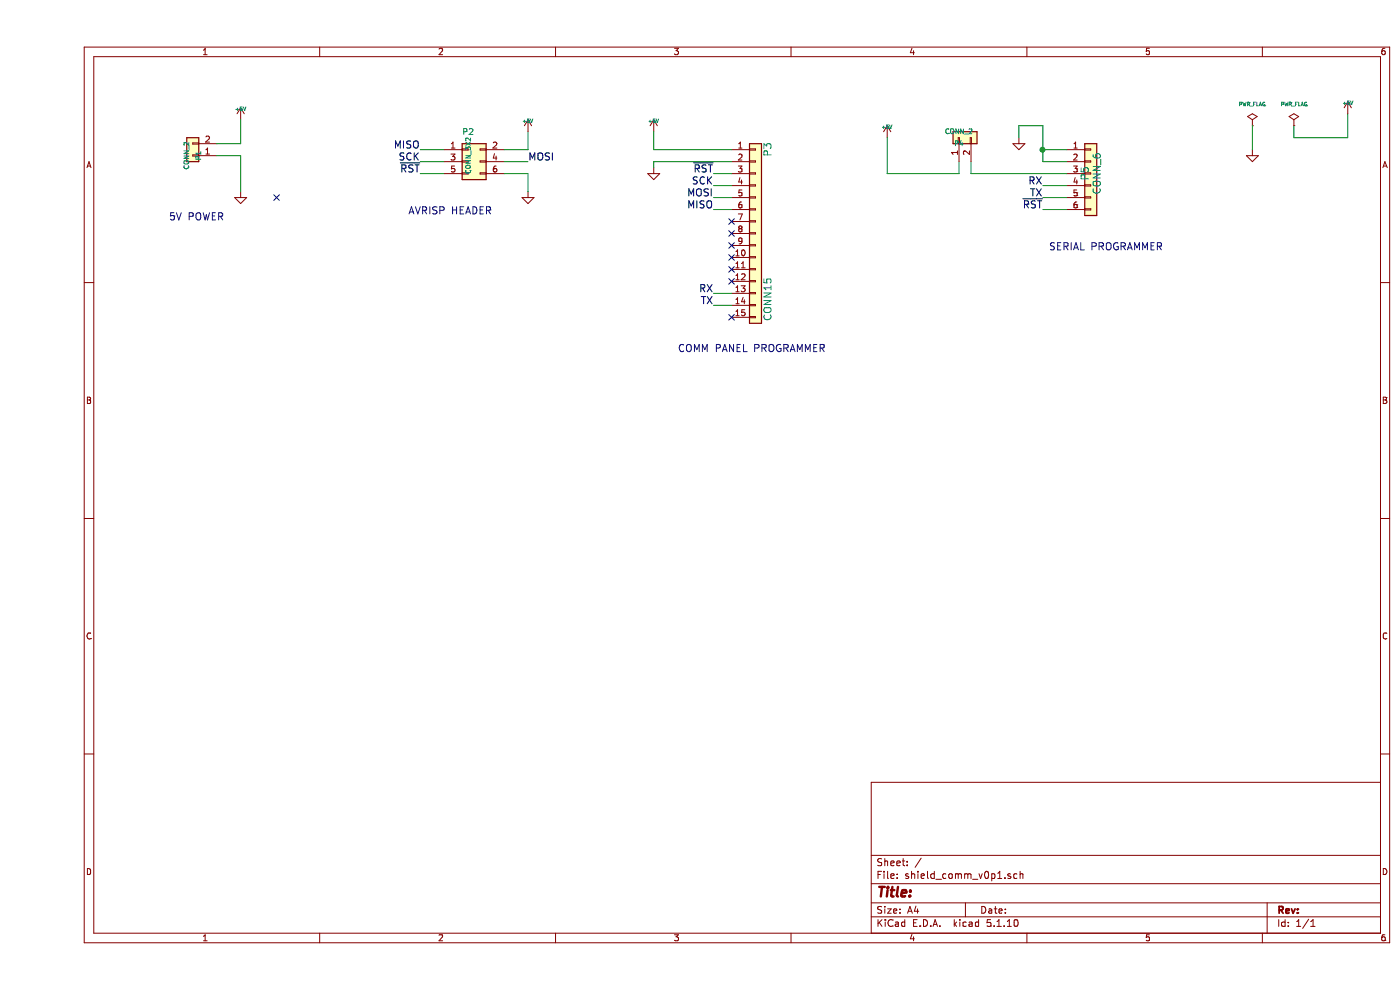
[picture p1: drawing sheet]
EESchema Schematic File Version 4
EELAYER 30 0
EELAYER END
$Descr A4 11693 8268
encoding utf-8
Sheet 1 1
Title ""
Date ""
Rev ""
Comp ""
Comment1 ""
Comment2 ""
Comment3 ""
Comment4 ""
$EndDescr
$Comp
L Connector_Generic:Conn_01x15 P3
U 1 1
P 6000 1950
F 0 "P3" V 6100 2650 60  0000 C CNN
F 1 "CONN15" V 6100 1400 60  0000 C CNN
F 2 "" H 6000 1950 60  0000 C CNN
F 3 "" H 6000 1950 60  0000 C CNN
	1    6000 1950
	1    0    0    -1  
$EndComp
$Comp
L Connector_Generic:Conn_01x02 P1
U 1 1
P 1300 1300
F 0 "P1" V 1250 1300 40  0000 C CNN
F 1 "CONN_2" V 1350 1300 40  0000 C CNN
F 2 "" H 1300 1300 60  0000 C CNN
F 3 "" H 1300 1300 60  0000 C CNN
	1    1300 1300
	-1   0    0    1   
$EndComp
Wire Wire Line
	1500 1300 1700 1300
Wire Wire Line
	1700 1300 1700 1600
Wire Wire Line
	1500 1200 1700 1200
Wire Wire Line
	1700 1200 1700 1000
$Comp
L power:GND #PWR01
U 1 1
P 1700 1600
F 0 "#PWR01" H 1700 1600 30  0001 C CNN
F 1 "GND" H 1700 1530 30  0001 C CNN
F 2 "" H 1700 1600 60  0000 C CNN
F 3 "" H 1700 1600 60  0000 C CNN
	1    1700 1600
	1    0    0    -1  
$EndComp
$Comp
L power:+5V #PWR02
U 1 1
P 1700 1000
F 0 "#PWR02" H 1700 1090 20  0001 C CNN
F 1 "+5V" H 1700 1090 30  0000 C CNN
F 2 "" H 1700 1000 60  0000 C CNN
F 3 "" H 1700 1000 60  0000 C CNN
	1    1700 1000
	1    0    0    -1  
$EndComp
$Comp
L power:+5V #PWR03
U 1 1
P 5150 1100
F 0 "#PWR03" H 5150 1190 20  0001 C CNN
F 1 "+5V" H 5150 1190 30  0000 C CNN
F 2 "" H 5150 1100 60  0000 C CNN
F 3 "" H 5150 1100 60  0000 C CNN
	1    5150 1100
	1    0    0    -1  
$EndComp
Wire Wire Line
	5800 1450 5650 1450
Wire Wire Line
	5800 1550 5650 1550
Text Label 5650 1550 2    60   ~ 0
SCK
Wire Wire Line
	5800 1650 5650 1650
Text Label 5650 1650 2    60   ~ 0
MOSI
Text Label 5650 1750 2    60   ~ 0
MISO
$Comp
L power:GND #PWR04
U 1 1
P 5150 1400
F 0 "#PWR04" H 5150 1400 30  0001 C CNN
F 1 "GND" H 5150 1330 30  0001 C CNN
F 2 "" H 5150 1400 60  0000 C CNN
F 3 "" H 5150 1400 60  0000 C CNN
	1    5150 1400
	1    0    0    -1  
$EndComp
Wire Wire Line
	5800 1350 5150 1350
Wire Wire Line
	5150 1350 5150 1400
Wire Wire Line
	5800 1250 5150 1250
Wire Wire Line
	5150 1250 5150 1100
$Comp
L Connector_Generic:Conn_02x03_Odd_Even P2
U 1 1
P 3600 1350
F 0 "P2" H 3600 1600 50  0000 C CNN
F 1 "CONN_3X2" V 3600 1400 40  0000 C CNN
F 2 "" H 3600 1350 60  0000 C CNN
F 3 "" H 3600 1350 60  0000 C CNN
	1    3600 1350
	1    0    0    -1  
$EndComp
Wire Wire Line
	3400 1250 3200 1250
Wire Wire Line
	3400 1350 3200 1350
Wire Wire Line
	3400 1450 3200 1450
Wire Wire Line
	3900 1250 4100 1250
Wire Wire Line
	3900 1350 4100 1350
Wire Wire Line
	3900 1450 4100 1450
Text Label 3200 1250 2    60   ~ 0
MISO
Text Label 3200 1350 2    60   ~ 0
SCK
Text Label 3200 1450 2    60   ~ 0
~RST
Text Label 4100 1350 0    60   ~ 0
MOSI
Wire Wire Line
	4100 1450 4100 1600
Wire Wire Line
	4100 1250 4100 1100
$Comp
L power:+5V #PWR05
U 1 1
P 4100 1100
F 0 "#PWR05" H 4100 1190 20  0001 C CNN
F 1 "+5V" H 4100 1190 30  0000 C CNN
F 2 "" H 4100 1100 60  0000 C CNN
F 3 "" H 4100 1100 60  0000 C CNN
	1    4100 1100
	1    0    0    -1  
$EndComp
$Comp
L power:GND #PWR06
U 1 1
P 4100 1600
F 0 "#PWR06" H 4100 1600 30  0001 C CNN
F 1 "GND" H 4100 1530 30  0001 C CNN
F 2 "" H 4100 1600 60  0000 C CNN
F 3 "" H 4100 1600 60  0000 C CNN
	1    4100 1600
	1    0    0    -1  
$EndComp
Text Notes 3100 1800 0    60   ~ 0
AVRISP HEADER
Text Notes 1100 1850 0    60   ~ 0
5V POWER 
Text Notes 5350 2950 0    60   ~ 0
COMM PANEL PROGRAMMER
NoConn ~ 5800 1850
NoConn ~ 5800 1950
NoConn ~ 5800 2050
NoConn ~ 5800 2150
NoConn ~ 5800 2250
NoConn ~ 5800 2350
NoConn ~ 5800 2650
NoConn ~ 2000 1650
Text Label 5650 1450 2    60   ~ 0
~RST
$Comp
L power:PWR_FLAG #FLG07
U 1 1
P 10500 1050
F 0 "#FLG07" H 10500 1145 30  0001 C CNN
F 1 "PWR_FLAG" H 10500 1230 30  0000 C CNN
F 2 "" H 10500 1050 60  0000 C CNN
F 3 "" H 10500 1050 60  0000 C CNN
	1    10500 1050
	1    0    0    -1  
$EndComp
$Comp
L power:+5V #PWR08
U 1 1
P 10950 950
F 0 "#PWR08" H 10950 1040 20  0001 C CNN
F 1 "+5V" H 10950 1040 30  0000 C CNN
F 2 "" H 10950 950 60  0000 C CNN
F 3 "" H 10950 950 60  0000 C CNN
	1    10950 950 
	1    0    0    -1  
$EndComp
Wire Wire Line
	10500 1050 10500 1150
Wire Wire Line
	10500 1150 10950 1150
Wire Wire Line
	10950 1150 10950 950 
$Comp
L power:GND #PWR09
U 1 1
P 10150 1250
F 0 "#PWR09" H 10150 1250 30  0001 C CNN
F 1 "GND" H 10150 1180 30  0001 C CNN
F 2 "" H 10150 1250 60  0000 C CNN
F 3 "" H 10150 1250 60  0000 C CNN
	1    10150 1250
	1    0    0    -1  
$EndComp
$Comp
L power:PWR_FLAG #FLG010
U 1 1
P 10150 1050
F 0 "#FLG010" H 10150 1145 30  0001 C CNN
F 1 "PWR_FLAG" H 10150 1230 30  0000 C CNN
F 2 "" H 10150 1050 60  0000 C CNN
F 3 "" H 10150 1050 60  0000 C CNN
	1    10150 1050
	1    0    0    -1  
$EndComp
Wire Wire Line
	10150 1050 10150 1250
$Comp
L Connector_Generic:Conn_01x06 P5
U 1 1
P 8800 1450
F 0 "P5" V 8750 1450 60  0000 C CNN
F 1 "CONN_6" V 8850 1450 60  0000 C CNN
F 2 "" H 8800 1450 60  0000 C CNN
F 3 "" H 8800 1450 60  0000 C CNN
	1    8800 1450
	1    0    0    -1  
$EndComp
Text Notes 8450 2100 0    60   ~ 0
SERIAL PROGRAMMER
Wire Wire Line
	8400 1350 8600 1350
Wire Wire Line
	8400 1250 8600 1250
Connection ~ 8400 1250
Wire Wire Line
	8400 1050 8400 1250
Wire Wire Line
	8400 1050 8200 1050
Wire Wire Line
	8200 1050 8200 1150
$Comp
L power:GND #PWR?
U 1 1
P 8200 1150
F 0 "#PWR?" H 8200 1150 30  0001 C CNN
F 1 "GND" H 8200 1080 30  0001 C CNN
F 2 "" H 8200 1150 60  0000 C CNN
F 3 "" H 8200 1150 60  0000 C CNN
	1    8200 1150
	1    0    0    -1  
$EndComp
$Comp
L Connector_Generic:Conn_01x02 P4
U 1 1
P 7700 1150
F 0 "P4" V 7650 1150 40  0000 C CNN
F 1 "CONN_2" V 7750 1150 40  0000 C CNN
F 2 "" H 7700 1150 60  0000 C CNN
F 3 "" H 7700 1150 60  0000 C CNN
	1    7700 1150
	0    -1   -1   0   
$EndComp
Wire Wire Line
	8600 1450 7800 1450
Wire Wire Line
	7800 1450 7800 1350
Wire Wire Line
	7700 1350 7700 1450
Wire Wire Line
	7700 1450 7100 1450
Wire Wire Line
	7100 1450 7100 1150
$Comp
L power:+5V #PWR?
U 1 1
P 7100 1150
F 0 "#PWR?" H 7100 1240 20  0001 C CNN
F 1 "+5V" H 7100 1240 30  0000 C CNN
F 2 "" H 7100 1150 60  0000 C CNN
F 3 "" H 7100 1150 60  0000 C CNN
	1    7100 1150
	1    0    0    -1  
$EndComp
Wire Wire Line
	5800 2450 5650 2450
Wire Wire Line
	5800 2550 5650 2550
Text Label 5650 2450 2    60   ~ 0
RX
Text Label 5650 2550 2    60   ~ 0
TX
Wire Wire Line
	8600 1550 8400 1550
Wire Wire Line
	8600 1650 8400 1650
Text Label 8400 1550 2    60   ~ 0
RX
Text Label 8400 1650 2    60   ~ 0
TX
Wire Wire Line
	8600 1750 8400 1750
Text Label 8400 1750 2    60   ~ 0
~RST
Wire Wire Line
	8400 1250 8400 1350
Wire Wire Line
	5800 1750 5650 1750
$EndSCHEMATC
